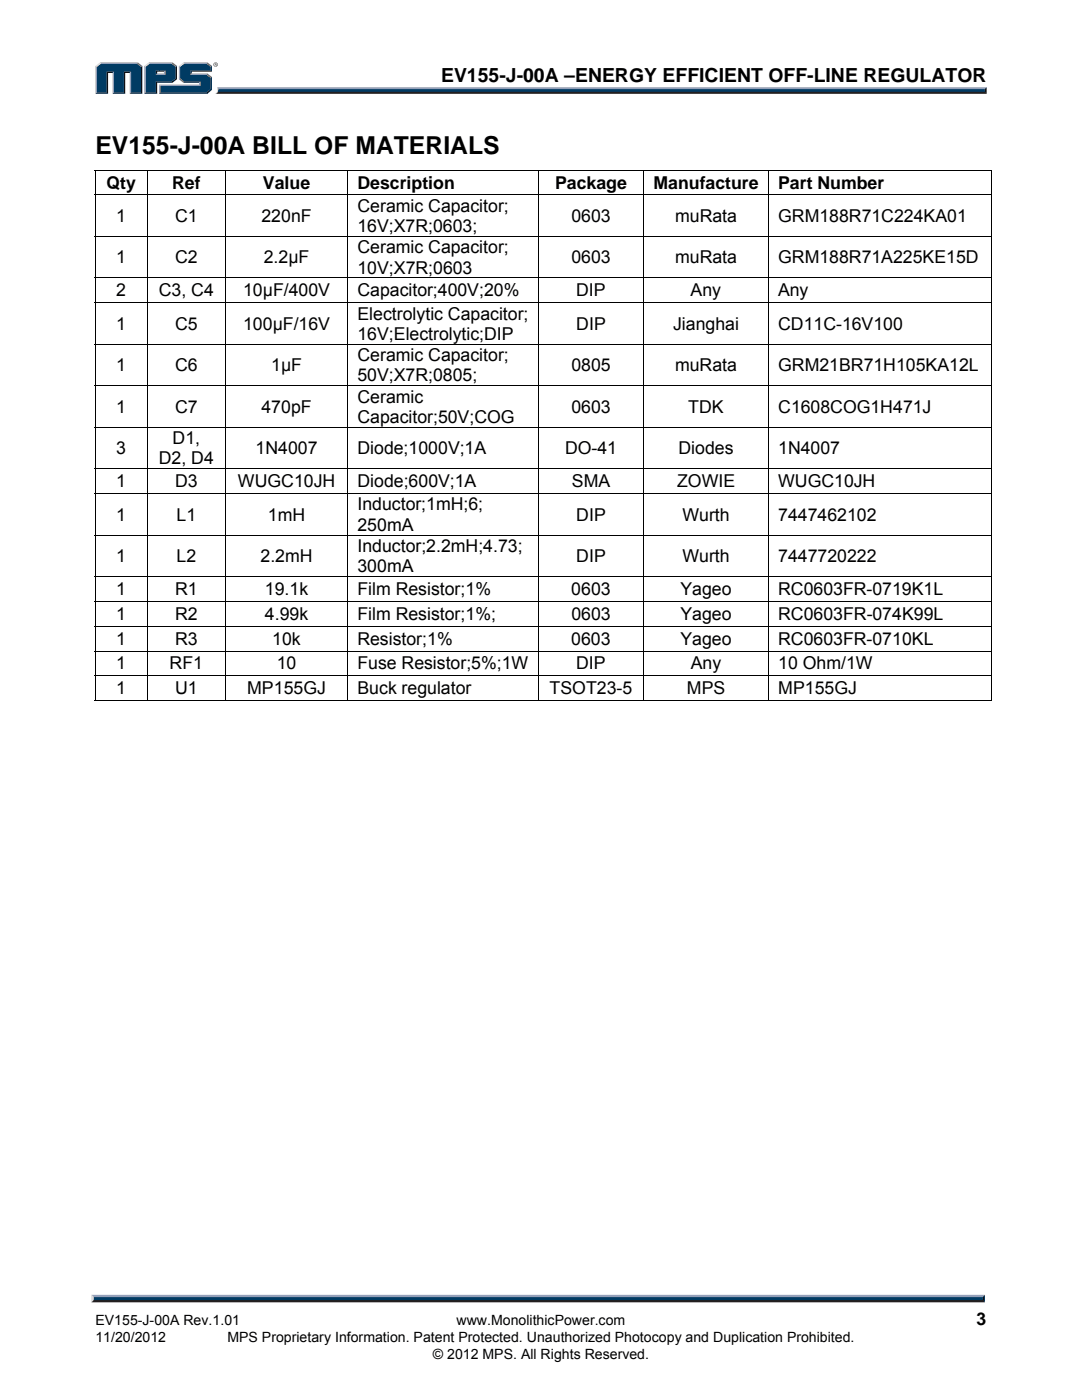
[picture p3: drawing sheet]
<svg xmlns="http://www.w3.org/2000/svg" width="216mm" height="279mm" viewBox="0 0 216 279" stroke-linecap="round" stroke-linejoin="round" font-family="sans-serif">
<path d="M18.7 259.2h177.4l.4 .7h-178.3z" fill="#231f20"/>
<path d="M18.3 258.4h178.2l-.4 .8h-177.4z" fill="#94a0b9"/>
<path d="M196.5 258.4v1.5l-.4-.4v-.6z" fill="#001339"/>
<path d="M18.7 258.9h177.4v.6h-177.4z" fill="#003b63"/>
<path d="M18.2 258.4l.5 .5v.5l-.5 .5z" fill="#dcddde"/>
<path d="M43.3 17.4h153.6l-.4 .7h-153z" fill="#94a0b9"/>
<path d="M43.5 18.1h153l.4 .6h-154l.4-.2z" fill="#231f20"/>
<path d="M196.5 17.8l.4-.4v1.3l-.4-.4z" fill="#001339"/>
<path d="M43.5 17.8h153v.5h-153.1z" fill="#003b63"/>
<path d="M43.3 17.4l.2 .5a.79 .79 0 0 1-.6 .8h.1a1.24 1.24 0 0 0 .3-1.3z" fill="#dcddde"/>
<path d="M31.1 14.9l.3-.2h1.3l.3 .2z" fill="#94a0b9"/>
<g fill="#003b63">
<path d="M19.3 13.3l.8-.6h7.2l.8 .6v5.2h-1.9v-4.2h-1.5v4.2h-2v-4.2h-1.4v4.2h-2z"/>
<path d="M29 13.3l.8-.6h2.2v1.3h-.9v.9h1.9v-.9h-1.3v-1.3h2.5l.9 .6v2.3l-.9 .6h-3.1v2.3h-2.1z"/>
<path d="M32 17.1h8v-.9h-3.3l-.8-.6v-2.3l.8-.6h4.5l.8 .6v.7h-4v.9h3.2l.8 .6v2.3l-.8 .7h-9.2z"/>
</g>
<path d="M36.6 12.6h4.8" fill="none" stroke="#94a0b9" stroke-width=".27"/>
<path d="M35.7 13.2l.9-.8 .2 .3-.8 .6z" fill="#dcddde"/>
<path d="M35.8 13.2v2.6" fill="none" stroke="#94a0b9" stroke-width=".27"/>
<path d="M35.7 15.8l.3-.2 .8 .7-.2 .2z" fill="#547194"/>
<path d="M36.6 16.4h3.4" fill="none" stroke="#001339" stroke-width=".27"/>
<g fill="#94a0b9">
<path d="M31.7 16.9h8v-.4l.3-.2v.8h-8z"/>
<path d="M31.7 16.9l.3 .2v1.4l-.3 .2z"/>
</g>
<path d="M38 14h4v-.7l.3-.1v1.1h-4v.4l-.3 .2z" fill="#001339"/>
<path d="M38 14.8h3.4" fill="none" stroke="#94a0b9" stroke-width=".27"/>
<path d="M41.4 14.7l.9 .7-.3 .1-.8-.6z" fill="#547194"/>
<g fill="#001339">
<path d="M31.7 18.7l.3-.2h9.2l.8-.7v-2.3l.3-.1v2.5l-.9 .8z"/>
<path d="M31.1 16.3h3.1l.9-.7v-2.3l.2-.1v2.6l-.9 .7h-3v2.2h-2.6l.2-.2h2.1z"/>
</g>
<path d="M34.4 12.4l.9 .8-.2 .1-.9-.6z" fill="#547194"/>
<path d="M29.7 12.6h4.7" fill="none" stroke="#94a0b9" stroke-width=".27"/>
<path d="M28.8 13.2l.9-.8 .1 .3-.8 .6z" fill="#dcddde"/>
<path d="M28.9 13.2v5.5" fill="none" stroke="#94a0b9" stroke-width=".27"/>
<path d="M32.7 14.3l.3-.3v.9l-.3-.2z" fill="#94a0b9"/>
<g fill="#001339">
<path d="M31.1 14h1.9l-.3 .3h-1.3v.4l-.3 .2z"/>
<path d="M28.1 13.3l.3-.1v5.5h-2.5l.3-.2h1.9z"/>
</g>
<path d="M27.5 12.4l.9 .8-.3 .1-.8-.6z" fill="#547194"/>
<path d="M19.9 12.6h7.6" fill="none" stroke="#94a0b9" stroke-width=".27"/>
<path d="M19 13.2l.9-.8 .2 .3-.8 .6z" fill="#dcddde"/>
<path d="M19.2 13.2v5.5" fill="none" stroke="#94a0b9" stroke-width=".27"/>
<path d="M21.3 14.3h1.4l-.2 .3h-.9v4.1h-2.6l.3-.2h2z" fill="#001339"/>
<path d="M22.6 14.3v4.4" fill="none" stroke="#94a0b9" stroke-width=".27"/>
<path d="M24.7 14.3h1.5l-.3 .3h-.9v4.1h-2.5l.2-.2h2z" fill="#001339"/>
<path d="M26 14.3v4.4" fill="none" stroke="#94a0b9" stroke-width=".27"/>
<path d="M41.4 12.4l.9 .8-.3 .1-.8-.6z" fill="#547194"/>
<path d="M42.6 12.9a.45 .45 0 0 1 .9 0 .45 .45 0 0 1-.9 0zM42.7 12.9a.37 .37 0 0 0 .7 0 .37 .37 0 0 0-.7 0zM42.9 12.7h.3v.4l-.2-.2-.1 .2zM42.9 12.7v.2h.2z" fill="#231f20"/>
<g fill="#000">
<path d="M18.9 33.9h.1v.2h-.1zM197.7 33.9h.2v.2h-.2zM197.7 38.8h.2v.2h-.2zM197.7 47.1h.2v.2h-.2zM197.7 55.4h.2v.2h-.2zM197.7 60.3h.2v.2h-.2zM197.7 68.6h.2v.2h-.2zM197.7 76.9h.2v.2h-.2zM197.7 85.2h.2v.2h-.2zM197.7 93.5h.2v.2h-.2zM197.7 98.4h.2v.2h-.2zM197.7 106.7h.2v.2h-.2z"/>
<path d="M197.7 115h.2v.2h-.2zM197.7 120h.2v.1h-.2zM197.7 124.9h.2v.2h-.2zM197.7 129.8h.2v.2h-.2zM197.7 134.8h.2v.1h-.2zM197.7 139.7h.2v.2h-.2z"/>
</g>
<g fill="none" stroke="#000" stroke-width=".2">
<path d="M18.9 34h178.8M19 34.1v4.7M19 39v8.1M29.4 34.1v4.7M29.4 39v8.1M45 34.1v4.7M45 39v8.1M69.4 34.1v4.7M69.4 39v8.1M107.5 34.1v4.7M107.5 39v8.1M128.4 34.1v4.7"/>
<path d="M128.4 39v8.1M153.4 34.1v4.7M153.4 39v8.1M197.7 38.9h-178.8M197.8 34.1v4.7M197.8 39v8.1M18.9 47.2h178.8M18.9 55.5h178.8M19 47.3v8.1M19 55.6v4.7M29.4 47.3v8.1M29.4 55.6v4.7"/>
<path d="M45 47.3v8.1M45 55.6v4.7M69.4 47.3v8.1M69.4 55.6v4.7M107.5 47.3v8.1M107.5 55.6v4.7M128.4 47.3v8.1M128.4 55.6v4.7M153.4 47.3v8.1M153.4 55.6v4.7M197.8 47.3v8.1M197.8 55.6v4.7"/>
<path d="M18.9 60.4h178.8M18.9 68.7h178.8M19 60.5v8.1M19 68.8v8.1M19 77.1v8.1M29.4 60.5v8.1M29.4 68.8v8.1M29.4 77.1v8.1M45 60.5v8.1M45 68.8v8.1M45 77.1v8.1M69.4 60.5v8.1"/>
<path d="M69.4 68.8v8.1M69.4 77.1v8.1M107.5 60.5v8.1M107.5 68.8v8.1M107.5 77.1v8.1M128.4 60.5v8.1M128.4 68.8v8.1M128.4 77.1v8.1M153.4 60.5v8.1M153.4 68.8v8.1M153.4 77.1v8.1M197.7 77h-178.8"/>
<path d="M197.8 60.5v8.1M197.8 68.8v8.1M197.8 77.1v8.1M18.9 85.3h178.8M18.9 93.6h178.8M18.9 98.5h178.8M19 85.4v8.1M19 93.7v4.7M19 98.6v8.1M29.4 85.4v8.1M29.4 93.7v4.7M29.4 98.6v8.1"/>
<path d="M45 85.4v8.1M45 93.7v4.7M45 98.6v8.1M69.4 85.4v8.1M69.4 93.7v4.7M69.4 98.6v8.1M107.5 85.4v8.1M107.5 93.7v4.7M107.5 98.6v8.1M128.4 85.4v8.1M128.4 93.7v4.7M128.4 98.6v8.1"/>
<path d="M153.4 85.4v8.1M153.4 93.7v4.7M153.4 98.6v8.1M197.8 85.4v8.1M197.8 93.7v4.7M197.8 98.6v8.1M18.9 115.1h178.8M19 106.9v8.1M19 115.2v4.8M29.4 106.9v8.1M29.4 115.2v4.8M45 106.9v8.1"/>
<path d="M45 115.2v4.8M69.4 106.9v8.1M69.4 115.2v4.8M107.5 106.9v8.1M107.5 115.2v4.8M128.4 106.9v8.1M128.4 115.2v4.8M153.4 106.9v8.1M153.4 115.2v4.8M197.7 106.8h-178.8M197.8 106.9v8.1M197.8 115.2v4.8"/>
<path d="M18.9 129.9h178.8M18.9 139.8h10.4M19 120.1v4.8M19 125.1v4.7M19 130v4.8M19 134.9v5M29.4 120.1v4.8M29.4 125.1v4.7M29.4 130v4.8M29.4 134.9v5M29.5 139.8h15.4M45 120.1v4.8"/>
<path d="M45 125.1v4.7M45 130v4.8M45 134.9v5M45.1 139.8h24.2M69.4 120.1v4.8M69.4 125.1v4.7M69.4 130v4.8M69.4 134.9v5M69.5 139.8h37.9M107.5 120.1v4.8M107.5 125.1v4.7M107.5 130v4.8"/>
<path d="M107.5 134.9v5M107.5 139.8h20.8M128.4 120.1v4.8M128.4 125.1v4.7M128.4 130v4.8M128.4 134.9v5M128.5 139.8h24.8M153.4 120.1v4.8M153.4 125.1v4.7M153.4 130v4.8M153.4 134.9v5M153.5 139.8h44.2"/>
<path d="M197.7 120h-178.8M197.7 125h-178.8M197.7 134.9h-178.8M197.8 120.1v4.8M197.8 125.1v4.7M197.8 130v4.8M197.8 134.9v5"/>
</g>
<text font-size="4.9" x="19" y="30.7">EV155-J-00A BILL OF MATERIALS</text>
<text font-size="3.9" x="88" y="16.3">EV155-J-00A –ENERGY EFFICIENT OFF-LINE REGULATOR</text>
<g font-size="3.5">
<text x="21.3" y="37.7">Qty</text>
<text x="34.3" y="37.7">Ref</text>
<text x="52.5" y="37.7">Value</text>
<text x="71.3" y="37.7">Description</text>
<text x="110.8" y="37.7">Package</text>
<text x="130.4" y="37.7">Manufacture</text>
<text x="155.3" y="37.7">Part Number</text>
<text x="23.2" y="44.3">1</text>
<text x="34.9" y="44.3">C1</text>
<text x="52.2" y="44.3">220nF</text>
<text x="71.3" y="42.2">Ceramic Capacitor;</text>
<text x="71.3" y="46.3">16V;X7R;0603;</text>
<text x="114" y="44.3">0603</text>
<text x="134.7" y="44.3">muRata</text>
<text x="155.3" y="44.3">GRM188R71C224KA01</text>
<text x="23.2" y="52.6">1</text>
<text x="34.9" y="52.6">C2</text>
<text x="52.6" y="52.6">2.2μF</text>
<text x="71.3" y="50.5">Ceramic Capacitor;</text>
<text x="114" y="52.6">0603</text>
<text x="134.7" y="52.6">muRata</text>
<text x="155.3" y="52.6">GRM188R71A225KE15D</text>
<text x="23.2" y="59.2">2</text>
<text x="31.7" y="59.2">C3, C4</text>
<text x="48.5" y="59.2">10μF/400V</text>
<text x="71.3" y="59.2">Capacitor;400V;20%</text>
<text x="71.3" y="54.6">10V;X7R;0603</text>
<text x="115" y="59.2">DIP</text>
<text x="137.8" y="59.2">Any</text>
<text x="155.2" y="59.2">Any</text>
<text x="23.2" y="65.8">1</text>
<text x="34.9" y="65.8">C5</text>
<text x="48.5" y="65.8">100μF/16V</text>
<text x="71.3" y="63.8">Electrolytic Capacitor;</text>
<text x="115" y="65.8">DIP</text>
<text x="134.3" y="65.8">Jianghai</text>
<text x="155.3" y="65.8">CD11C-16V100</text>
<text x="71.3" y="67.8">16V;Electrolytic;DIP</text>
<text x="23.2" y="74.1">1</text>
<text x="34.9" y="74.1">C6</text>
<text x="54.1" y="74.1">1μF</text>
<text x="71.3" y="72.1">Ceramic Capacitor;</text>
<text x="71.3" y="76.1">50V;X7R;0805;</text>
<text x="114" y="74.1">0805</text>
<text x="134.7" y="74.1">muRata</text>
<text x="155.3" y="74.1">GRM21BR71H105KA12L</text>
<text x="23.2" y="82.4">1</text>
<text x="34.9" y="82.4">C7</text>
<text x="52.2" y="82.4">470pF</text>
<text x="71.3" y="80.3">Ceramic</text>
<text x="114" y="82.4">0603</text>
<text x="137.3" y="82.4">TDK</text>
<text x="155.3" y="82.4">C1608COG1H471J</text>
<text x="34.4" y="88.6">D1,</text>
<text x="71.3" y="84.4">Capacitor;50V;COG</text>
<text x="23.2" y="90.7">3</text>
<text x="31.7" y="92.7">D2, D4</text>
<text x="51" y="90.7">1N4007</text>
<text x="71.3" y="90.7">Diode;1000V;1A</text>
<text x="112.8" y="90.7">DO-41</text>
<text x="135.4" y="90.7">Diodes</text>
<text x="155.3" y="90.7">1N4007</text>
<text x="23.2" y="97.3">1</text>
<text x="34.9" y="97.3">D3</text>
<text x="47.5" y="97.3">WUGC10JH</text>
<text x="71.3" y="101.9">Inductor;1mH;6;</text>
<text x="71.3" y="97.3">Diode;600V;1A</text>
<text x="114.1" y="97.3">SMA</text>
<text x="135.1" y="97.3">ZOWIE</text>
<text x="155.3" y="97.3">WUGC10JH</text>
<text x="23.2" y="103.9">1</text>
<text x="35.2" y="103.9">L1</text>
<text x="53.5" y="103.9">1mH</text>
<text x="71.3" y="105.9">250mA</text>
<text x="115" y="103.9">DIP</text>
<text x="136.2" y="103.9">Wurth</text>
<text x="155.3" y="103.9">7447462102</text>
<text x="23.2" y="112.2">1</text>
<text x="35.2" y="112.2">L2</text>
<text x="52" y="112.2">2.2mH</text>
<text x="71.3" y="110.2">Inductor;2.2mH;4.73;</text>
<text x="115" y="112.2">DIP</text>
<text x="136.2" y="112.2">Wurth</text>
<text x="155.3" y="112.2">7447720222</text>
<text x="23.2" y="118.8">1</text>
<text x="34.9" y="118.8">R1</text>
<text x="52.9" y="118.8">19.1k</text>
<text x="71.3" y="118.8">Film Resistor;1%</text>
<text x="71.3" y="114.2">300mA</text>
<text x="114" y="118.8">0603</text>
<text x="135.8" y="118.8">Yageo</text>
<text x="155.3" y="118.8">RC0603FR-0719K1L</text>
<text x="23.2" y="123.7">1</text>
<text x="34.9" y="123.7">R2</text>
<text x="52.9" y="123.7">4.99k</text>
<text x="71.3" y="123.7">Film Resistor;1%;</text>
<text x="114" y="123.7">0603</text>
<text x="135.8" y="123.7">Yageo</text>
<text x="155.3" y="123.7">RC0603FR-074K99L</text>
<text x="23.2" y="128.7">1</text>
<text x="34.9" y="128.7">R3</text>
<text x="54.3" y="128.7">10k</text>
<text x="71.3" y="128.7">Resistor;1%</text>
<text x="114" y="128.7">0603</text>
<text x="135.8" y="128.7">Yageo</text>
<text x="155.3" y="128.7">RC0603FR-0710KL</text>
<text x="23.2" y="133.6">1</text>
<text x="33.8" y="133.6">RF1</text>
<text x="55.2" y="133.6">10</text>
<text x="71.3" y="133.6">Fuse Resistor;5%;1W</text>
<text x="115" y="133.6">DIP</text>
<text x="137.8" y="133.6">Any</text>
<text x="155.3" y="133.6">10 Ohm/1W</text>
<text x="23.2" y="138.5">1</text>
<text x="34.9" y="138.5">U1</text>
<text x="49.3" y="138.5">MP155GJ</text>
<text x="71.3" y="138.5">Buck regulator</text>
<text x="109.7" y="138.5">TSOT23-5</text>
<text x="137.1" y="138.5">MPS</text>
<text x="155.3" y="138.5">MP155GJ</text>
<text x="194.9" y="264.5">3</text>
</g>
<g font-size="2.8">
<text x="19" y="267.9">11/20/2012</text>
<text x="19" y="264.5">EV155-J-00A Rev.1.01</text>
<text x="45.4" y="267.9">MPS Proprietary Information. Patent Protected. Unauthorized Photocopy and Duplication Prohibited.</text>
<text x="91.1" y="264.5">www.MonolithicPower.com</text>
<text x="86.4" y="271.1">© 2012 MPS. All Rights Reserved.</text>
</g>
</svg>
